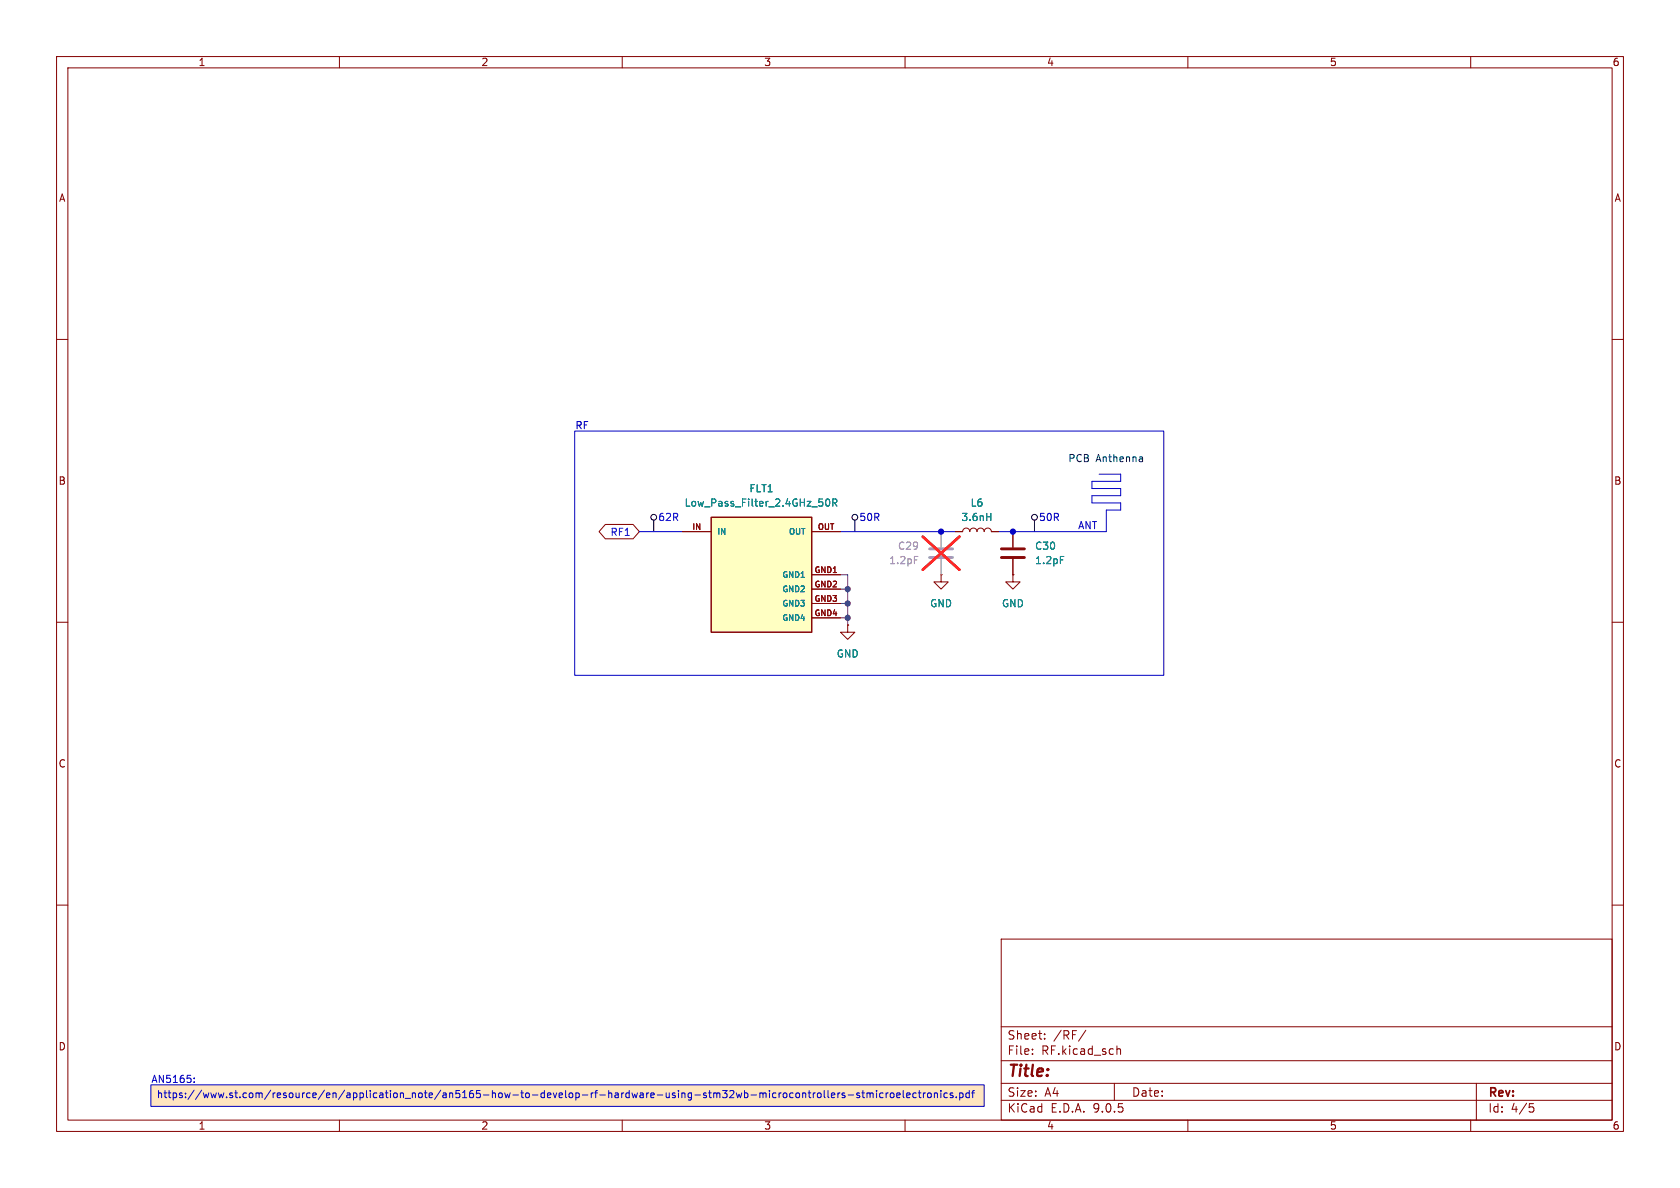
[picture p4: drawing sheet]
<svg xmlns="http://www.w3.org/2000/svg" width="297mm" height="210mm" viewBox="0 0 297 210" stroke-linecap="round" stroke-linejoin="round" font-family="sans-serif">
<path d="M0 0h297v210h-297z" fill="#fff" stroke="#fff" stroke-width=".18"/>
<g fill="none" stroke="#840000" stroke-width=".18">
<path d="M10 10h277v190h-277zM12 12h273v186h-273zM60 10v2M110 10v2M160 10v2M210 10v2M260 10v2M10 60h2M285 60h2M10 110h2M285 110h2M10 160h2"/>
<path d="M177 166h108v32h-108zM285 160h2M60 198v2M110 198v2M160 198v2M177 194.5h108M177 191.5h108M177 187.5h108M177 181.5h108M182.5 186.3v.1M182.5 185.5v.1M184.7 183.6v.1"/>
<path d="M184.7 182.8v.1M192 182.1l-1.3 2M197 191.5v3M197.5 184.9v1.5M197.5 185.5l.2-.1 .3 .1 .1 .9M210 198v2M260 198v2M261 191.5v6.5M270.4 195.1h.7M270.5 195.7h.4l.3 .3-.2 .5-.5 .1"/>
</g>
<path d="M26.7 191.8h147.3v3.8h-147.3z" fill="#ffe5bf"/>
<path d="M164.3 98.6h4.1M164.3 97h4.1" fill="none" stroke="#a1a1a1" stroke-width=".51"/>
<path d="M161.7 98.4h.6M166.4 94v2.8M166.4 98.8v2.8" fill="none" stroke="#a1a1a1" stroke-width=".18"/>
<path d="M163.1 94.9l6.5 5.8M169.6 94.9l-6.5 5.8" fill="none" stroke="#ff2626" stroke-width=".46"/>
<path d="M177 98.6h4.1M177 97h4.1" fill="none" stroke="#840000" stroke-width=".51"/>
<path d="M168.9 94h1.3a.64 .64 0 0 1 .6-.7 .64 .64 0 0 1 .6 .7 .64 .64 0 0 1 .7-.7 .64 .64 0 0 1 .6 .7 .64 .64 0 0 1 .7-.7 .64 .64 0 0 1 .6 .7 .64 .64 0 0 1 .6-.7 .64 .64 0 0 1 .7 .7h1.2M179.1 94v2.8M179.1 98.8v2.8M179.1 101.6v1.3h1.2l-1.2 1.2-1.3-1.2h1.3M179.1 101.6h.1" fill="none" stroke="#840000" stroke-width=".18"/>
<path d="M174.4 91.4h.8M175.2 90.7v1.3M187.5 98.4h.6" fill="none" stroke="#008484" stroke-width=".18"/>
<path d="M125.7 91.4h17.8v20.4h-17.8z" fill="#ffffc2"/>
<path d="M125.7 91.4h17.8v20.4h-17.8z" fill="none" stroke="#840000" stroke-width=".25"/>
<g fill="none" stroke="#840000" stroke-width=".18">
<path d="M107 92.7h4.9l1.1 1.3-1.1 1.3h-4.9l-1.1-1.3zM120.6 94h5.1M143.5 94h5.1M168.9 94h1.3M175.3 94h1.2M179.1 94v2.8M179.1 98.8v2.8M143.5 109.2h5.1M143.5 106.7h5.1M143.5 104.1h5.1M143.5 101.6h5.1M149.9 110.5v1.3h1.2l-1.2 1.2-1.3-1.2h1.3"/>
<path d="M149.9 110.5h.1M166.4 101.6v1.3h1.2l-1.2 1.2-1.3-1.2h1.3M166.4 101.6h.1M179.1 101.6h.1"/>
</g>
<path d="M146.1 88.3l.2-.1a.68 .68 0 0 1 .4 .6 .68 .68 0 0 1-.4 .7l-.2-.1-.1-.4zM147.2 88.9l.6-.1 .2-.2-.1-.3-.7-.1v1.3M147.5 88.9l.5 .6M174.4 91.4h.8M175.2 90.7v1.3M187.5 98.4h.6" fill="none" stroke="#008484" stroke-width=".18"/>
<g fill="none" stroke="#000" stroke-width=".18">
<path d="M115.6 91.9v2.1M151.1 91.9v2.1M182.9 91.9v2.1"/>
<circle cx="115.6" cy="91.4" r=".51"/>
<circle cx="151.1" cy="91.4" r=".51"/>
<circle cx="182.9" cy="91.4" r=".51"/>
</g>
<g fill="none" stroke="#0000c2" stroke-width=".18">
<path d="M101.6 76.2h104.1v43.2h-104.1zM148.6 94h20.3M194.3 83.8h3.8v1.3h-5.1v1.3h5.1v1.2h-5.1v1.3h5.1v1.3h-2.5v3.8h-19.1M26.7 191.8h147.3v3.8h-147.3zM34.3 191.2v.2M34.3 190.6v.1M138.5 193.3l.2-.1 .4 .1v.5l-.1 .2h-.3l-.2-.1zM140.2 193.3l-.4-.1-.2 .2 .1 .6h.5M140.8 193.3l.1-.1 .4 .1 .1 .5-.2 .2h-.3l-.1-.1zM141.9 193.3l.2-.1 .3 .1v.7M141.9 193.2v.8M142.9 193.2h.5"/>
<path d="M143 192.8v1.1l.4 .1M143.8 193.2v.8M144.1 193.2l-.3 .2M144.6 193.3l.1-.1 .4 .1 .1 .5-.2 .2h-.3l-.1-.1zM145.7 192.8v1.1l.2 .1M146.4 192.8v1.1l.2 .1M147 193.6l.6-.1-.1-.2-.3-.1-.2 .2v.6h.5M148.1 193.2v.8M148.5 193.2l-.4 .2M149.3 193.3l-.3-.1-.1 .2v.2l.4 .1v.3h-.4M149.9 193.6h1M151.9 193.3l-.3-.1-.1 .2v.2l.4 .1v.3h-.4"/>
<path d="M152.4 193.2h.4M152.5 192.8v1.1l.3 .1M153.3 193.3l.3-.1 .2 .2M153.3 193.2v.8M153.8 193.4l.2-.2 .3 .1 .1 .7M153.8 193.4v.6M155 192.8v.1M155 193.2v.8M156.1 193.3l-.4-.1-.2 .2 .1 .6h.5M156.7 193.2v.8M157 193.2l-.3 .2M157.4 193.3l.2-.1 .4 .1v.5l-.1 .2h-.3l-.2-.1z"/>
<path d="M158.5 193.6l.6-.1v-.2l-.4-.1-.2 .2 .1 .6h.5M159.7 192.8v1.1l.2 .1M160.3 193.6l.6-.1-.1-.2-.3-.1-.2 .2v.6h.5M162 193.3l-.4-.1-.2 .2 .1 .6h.5M162.3 193.2h.5M162.5 192.8v1.1l.3 .1M163.2 193.2v.8M163.6 193.2l-.4 .2M164 193.3l.2-.1 .4 .1v.5l-.1 .2h-.3l-.2-.1zM165.2 193.3l.2-.1 .3 .1v.7M165.2 193.2v.8M166.3 192.8v.1"/>
<path d="M166.3 193.2v.8M167.5 193.3l-.4-.1-.2 .2 .1 .6h.5M168.4 193.3l-.3-.1-.1 .2v.2l.4 .1v.3h-.4M169.1 193.9v.1M169.7 193.3l.3-.1 .3 .2-.2 .6h-.4M169.7 193.2v1.3M171.4 193.3l-.4-.1-.3 .2 .2 .6h.5M171.4 192.8v1.2M171.8 193.2h.5M172.3 192.8l-.3 .2v1"/>
</g>
<path d="M148.6 101.6h1.3v8.9M148.6 109.2h1.3M148.6 106.7h1.3M148.6 104.1h1.3" fill="none" stroke="#484848" stroke-width=".18"/>
<path d="M113 94h7.6" fill="none" stroke="#00f" stroke-width=".18"/>
<path d="M201.8 80.8l.2 .1v.7M202 81.5l-.1 .1M202 81.1h-.1" fill="none" stroke="#004848" stroke-width=".18"/>
<path d="M161.7 98.4h.6M166.4 94v2.8M166.4 98.8v2.8" fill="none" stroke="#a1a1a1" stroke-width=".18"/>
<path d="M163.1 94.9l6.5 5.8M169.6 94.9l-6.5 5.8" fill="none" stroke="#ff2626" stroke-width=".46"/>
<g fill="#0000c2" stroke="#0000c2" stroke-width=".18">
<circle cx="166.4" cy="94" r=".46"/>
<circle cx="179.1" cy="94" r=".46"/>
</g>
<g fill="#484848" stroke="#484848" stroke-width=".18">
<circle cx="149.9" cy="104.1" r=".46"/>
<circle cx="149.9" cy="109.2" r=".46"/>
<circle cx="149.9" cy="106.7" r=".46"/>
</g>
<text font-size="2.8" fill="#840000" x="178" y="190.9">Title:</text>
<g font-size="2.1" fill="#840000">
<text x="178" y="184">Sheet:</text>
<text x="186.2" y="184">/RF/</text>
<text x="178" y="186.7">File:</text>
<text x="184.1" y="186.7">RF.kicad_sch</text>
<text x="178" y="196.9">KiCad</text>
<text x="178" y="194.1">Size:</text>
<text x="184.7" y="194.1">A4</text>
<text x="185.7" y="196.9">E.D.A.</text>
<text x="193.3" y="196.9">9.0.5</text>
<text x="200" y="194.1">Date:</text>
<text x="263" y="194.3">Rev:</text>
<text x="263" y="196.9">Id:</text>
<text x="267.1" y="196.9">4/5</text>
</g>
<g font-size="1.8" fill="#840000">
<text x="35" y="11.9">1</text>
<text x="85" y="11.9">2</text>
<text x="135" y="11.9">3</text>
<text x="185" y="11.9">4</text>
<text x="235" y="11.9">5</text>
<text x="285" y="11.9">6</text>
<text x="10.3" y="35.9">A</text>
<text x="285.3" y="35.9">A</text>
<text x="10.3" y="85.9">B</text>
<text x="285.3" y="85.9">B</text>
<text x="10.3" y="135.9">C</text>
<text x="285.3" y="135.9">C</text>
<text x="10.3" y="185.9">D</text>
<text x="285.3" y="185.9">D</text>
<text x="35" y="199.9">1</text>
<text x="85" y="199.9">2</text>
<text x="135" y="199.9">3</text>
<text x="185" y="199.9">4</text>
<text x="235" y="199.9">5</text>
<text x="285" y="199.9">6</text>
</g>
<g font-size="1.8" fill="#0000c2">
<text x="101.6" y="76">RF</text>
<text x="151.8" y="92.3">50R</text>
<text x="183.6" y="92.3">50R</text>
<text x="190.5" y="93.6">ANT</text>
<text x="26.7" y="191.5">AN5165:</text>
<text x="27.6" y="194.4">https://www.st.com/resource/en/application_note/an5165-how-to-develop-rf-hardware-using-stm32wb-microcontrollers-stmicroelectronics.pdf</text>
</g>
<g font-size="1.8" fill="#004848">
<text x="188.8" y="81.9">PCB</text>
<text x="193.7" y="81.9">Anthenna</text>
</g>
<g font-size="1.8" fill="#008484">
<text x="120.9" y="89.8">Low_Pass_Filter_2.4GHz_50R</text>
<text x="132.4" y="87.2">FLT1</text>
<text x="171.5" y="89.8">L6</text>
<text x="169.9" y="92.3">3.6nH</text>
<text x="182.9" y="97.4">C30</text>
<text x="182.9" y="99.9">1.2pF</text>
<text x="164.3" y="107.5">GND</text>
<text x="177" y="107.5">GND</text>
<text x="147.8" y="116.4">GND</text>
</g>
<g font-size="1.8" fill="#00f">
<text x="107.8" y="94.9">RF1</text>
<text x="116.3" y="92.3">62R</text>
</g>
<g font-size="1.8" fill="#a1a1a1">
<text x="157.1" y="99.9">1.2pF</text>
<text x="158.7" y="97.4">C29</text>
</g>
<g font-size="1.4" fill="#840000">
<text x="122.3" y="93.7">IN</text>
<text x="144.5" y="93.7">OUT</text>
<text x="143.9" y="101.3">GND1</text>
<text x="143.9" y="106.4">GND3</text>
<text x="143.9" y="103.9">GND2</text>
<text x="143.9" y="109">GND4</text>
</g>
<g font-size="1.4" fill="#008484">
<text x="126.7" y="94.7">IN</text>
<text x="139.3" y="94.7">OUT</text>
<text x="138.2" y="107.4">GND3</text>
<text x="138.2" y="104.9">GND2</text>
<text x="138.2" y="102.3">GND1</text>
<text x="138.2" y="110">GND4</text>
</g>
</svg>
